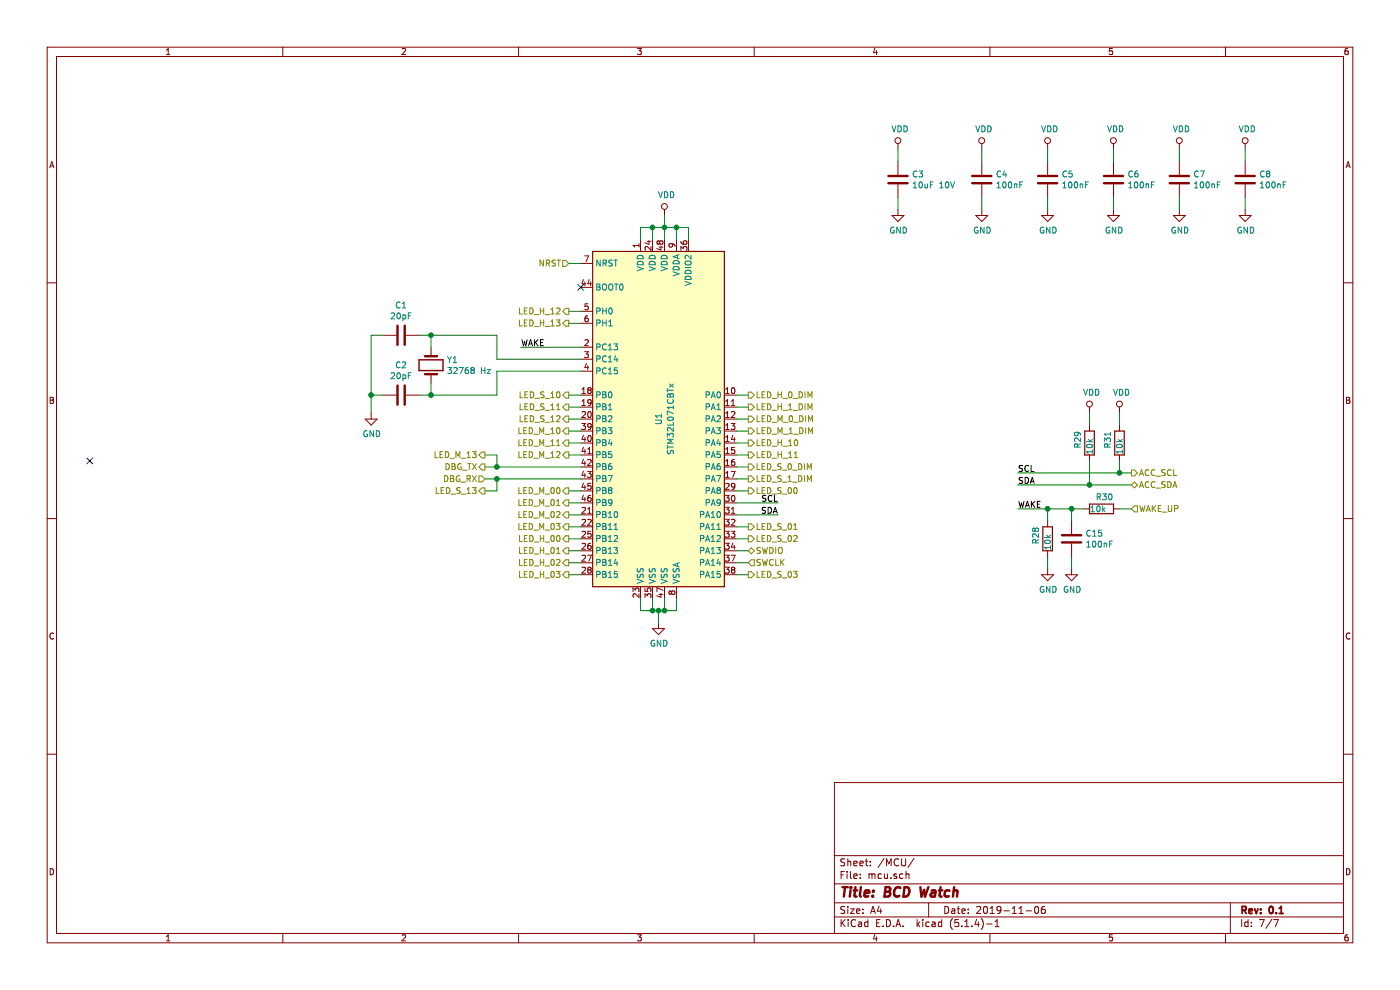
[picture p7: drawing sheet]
EESchema Schematic File Version 4
LIBS:PCB_CR2032-cache
EELAYER 30 0
EELAYER END
$Descr A4 11693 8268
encoding utf-8
Sheet 7 7
Title "BCD Watch"
Date "2019-11-06"
Rev "0.1"
Comp ""
Comment1 ""
Comment2 ""
Comment3 ""
Comment4 ""
$EndDescr
Text HLabel 9450 4250 2    50   Input ~ 0
WAKE_UP
Text HLabel 6250 3800 2    50   Output ~ 0
LED_H_11
Text HLabel 6250 3700 2    50   Output ~ 0
LED_H_10
Text HLabel 4750 4800 0    50   Output ~ 0
LED_H_03
Text HLabel 4750 4700 0    50   Output ~ 0
LED_H_02
Text HLabel 4750 4600 0    50   Output ~ 0
LED_H_01
Text HLabel 4750 4500 0    50   Output ~ 0
LED_H_00
Text HLabel 4750 3800 0    50   Output ~ 0
LED_M_12
Text HLabel 4750 3700 0    50   Output ~ 0
LED_M_11
Text HLabel 4750 3600 0    50   Output ~ 0
LED_M_10
Text HLabel 4750 4400 0    50   Output ~ 0
LED_M_03
Text HLabel 4750 4300 0    50   Output ~ 0
LED_M_02
Text HLabel 4750 4200 0    50   Output ~ 0
LED_M_01
Text HLabel 4750 4100 0    50   Output ~ 0
LED_M_00
Text HLabel 4750 3500 0    50   Output ~ 0
LED_S_12
Text HLabel 4750 3400 0    50   Output ~ 0
LED_S_11
Text HLabel 4750 3300 0    50   Output ~ 0
LED_S_10
Text HLabel 6250 4800 2    50   Output ~ 0
LED_S_03
Text HLabel 6250 4500 2    50   Output ~ 0
LED_S_02
Text HLabel 6250 4400 2    50   Output ~ 0
LED_S_01
Text HLabel 6250 4100 2    50   Output ~ 0
LED_S_00
$Comp
L MCU_ST_STM32L0:STM32L071CBTx U1
U 1 1
P 5550 3500
F 0 "U1" V 5500 3500 50  0000 C CNN
F 1 "STM32L071CBTx" V 5600 3500 50  0000 C CNN
F 2 "Package_QFP:LQFP-48_7x7mm_P0.5mm" H 4950 2100 50  0001 R CNN
F 3 "http://www.st.com/st-web-ui/static/active/en/resource/technical/document/datasheet/DM00141136.pdf" H 5550 3500 50  0001 C CNN
F 4 "ST" H 5550 3500 50  0001 C CNN "Make"
F 5 "511-STM32L071CBT6TR" H 5550 3500 50  0001 C CNN "Mouser"
F 6 "STM32L071CBT6" H 5550 3500 50  0001 C CNN "Part"
	1    5550 3500
	1    0    0    -1  
$EndComp
Text HLabel 6250 4700 2    50   Input ~ 0
SWCLK
Text HLabel 6250 4600 2    50   BiDi ~ 0
SWDIO
Text HLabel 4750 2200 0    50   Input ~ 0
NRST
$Comp
L power:GND #PWR04
U 1 1
P 5500 5200
F 0 "#PWR04" H 5500 4950 50  0001 C CNN
F 1 "GND" H 5505 5027 50  0000 C CNN
F 2 "" H 5500 5200 50  0001 C CNN
F 3 "" H 5500 5200 50  0001 C CNN
	1    5500 5200
	1    0    0    -1  
$EndComp
$Comp
L power:VDD #PWR05
U 1 1
P 5550 1800
F 0 "#PWR05" H 5550 1650 50  0001 C CNN
F 1 "VDD" H 5567 1973 50  0000 C CNN
F 2 "" H 5550 1800 50  0001 C CNN
F 3 "" H 5550 1800 50  0001 C CNN
	1    5550 1800
	1    0    0    -1  
$EndComp
Wire Wire Line
	4850 2200 4750 2200
Wire Wire Line
	5550 2000 5550 1900
Wire Wire Line
	5750 2000 5750 1900
Wire Wire Line
	5750 1900 5650 1900
Connection ~ 5550 1900
Wire Wire Line
	5550 1900 5550 1800
Wire Wire Line
	5650 2000 5650 1900
Connection ~ 5650 1900
Wire Wire Line
	5650 1900 5550 1900
Wire Wire Line
	5350 2000 5350 1900
Wire Wire Line
	5350 1900 5450 1900
Wire Wire Line
	5450 2000 5450 1900
Connection ~ 5450 1900
Wire Wire Line
	5450 1900 5550 1900
Wire Wire Line
	5350 5000 5350 5100
Wire Wire Line
	5350 5100 5450 5100
Wire Wire Line
	5650 5100 5650 5000
Wire Wire Line
	5550 5000 5550 5100
Connection ~ 5550 5100
Wire Wire Line
	5550 5100 5650 5100
Wire Wire Line
	5450 5000 5450 5100
Connection ~ 5450 5100
Wire Wire Line
	5450 5100 5500 5100
Wire Wire Line
	5500 5200 5500 5100
Connection ~ 5500 5100
Wire Wire Line
	5500 5100 5550 5100
Wire Wire Line
	4850 3300 4750 3300
Wire Wire Line
	4850 3400 4750 3400
Wire Wire Line
	4850 3500 4750 3500
Wire Wire Line
	4850 3600 4750 3600
Wire Wire Line
	4850 3700 4750 3700
Wire Wire Line
	4850 3800 4750 3800
Wire Wire Line
	4850 4100 4750 4100
Wire Wire Line
	4850 4200 4750 4200
Wire Wire Line
	4850 4300 4750 4300
Wire Wire Line
	4850 4400 4750 4400
Wire Wire Line
	4850 4500 4750 4500
Wire Wire Line
	6250 4700 6150 4700
Wire Wire Line
	6250 4600 6150 4600
Wire Wire Line
	6250 3900 6150 3900
Wire Wire Line
	6250 3600 6150 3600
Wire Wire Line
	6250 3500 6150 3500
Wire Wire Line
	6250 3400 6150 3400
Wire Wire Line
	6250 3300 6150 3300
$Comp
L Device:C C4
U 1 1
P 8200 1500
F 0 "C4" H 8315 1546 50  0000 L CNN
F 1 "100nF" H 8315 1455 50  0000 L CNN
F 2 "Capacitor_SMD:C_0805_2012Metric_Pad1.15x1.40mm_HandSolder" H 8238 1350 50  0001 C CNN
F 3 "~" H 8200 1500 50  0001 C CNN
F 4 "Yageo" H 8200 1500 50  0001 C CNN "Make"
F 5 "603-CC805KRX7R9BB104" H 8200 1500 50  0001 C CNN "Mouser"
F 6 "CC0805KRX7R9BB104" H 8200 1500 50  0001 C CNN "Part"
	1    8200 1500
	1    0    0    -1  
$EndComp
$Comp
L Device:C C3
U 1 1
P 7500 1500
F 0 "C3" H 7615 1546 50  0000 L CNN
F 1 "10uF 10V" H 7615 1455 50  0000 L CNN
F 2 "Capacitor_SMD:C_0805_2012Metric_Pad1.15x1.40mm_HandSolder" H 7538 1350 50  0001 C CNN
F 3 "~" H 7500 1500 50  0001 C CNN
F 4 "Yageo" H 7500 1500 50  0001 C CNN "Make"
F 5 "CC0805KKX7R6BB106" H 7500 1500 50  0001 C CNN "Part"
F 6 "603-CC805KKX7R6BB106" H 7500 1500 50  0001 C CNN "Mouser"
	1    7500 1500
	1    0    0    -1  
$EndComp
$Comp
L power:GND #PWR09
U 1 1
P 8200 1750
F 0 "#PWR09" H 8200 1500 50  0001 C CNN
F 1 "GND" H 8205 1577 50  0000 C CNN
F 2 "" H 8200 1750 50  0001 C CNN
F 3 "" H 8200 1750 50  0001 C CNN
	1    8200 1750
	1    0    0    -1  
$EndComp
$Comp
L power:VDD #PWR08
U 1 1
P 8200 1250
F 0 "#PWR08" H 8200 1100 50  0001 C CNN
F 1 "VDD" H 8217 1423 50  0000 C CNN
F 2 "" H 8200 1250 50  0001 C CNN
F 3 "" H 8200 1250 50  0001 C CNN
	1    8200 1250
	1    0    0    -1  
$EndComp
$Comp
L power:GND #PWR07
U 1 1
P 7500 1750
F 0 "#PWR07" H 7500 1500 50  0001 C CNN
F 1 "GND" H 7505 1577 50  0000 C CNN
F 2 "" H 7500 1750 50  0001 C CNN
F 3 "" H 7500 1750 50  0001 C CNN
	1    7500 1750
	1    0    0    -1  
$EndComp
$Comp
L power:VDD #PWR06
U 1 1
P 7500 1250
F 0 "#PWR06" H 7500 1100 50  0001 C CNN
F 1 "VDD" H 7517 1423 50  0000 C CNN
F 2 "" H 7500 1250 50  0001 C CNN
F 3 "" H 7500 1250 50  0001 C CNN
	1    7500 1250
	1    0    0    -1  
$EndComp
Wire Wire Line
	7500 1250 7500 1350
Wire Wire Line
	7500 1650 7500 1750
Wire Wire Line
	8200 1750 8200 1650
Wire Wire Line
	8200 1350 8200 1250
$Comp
L Device:C C5
U 1 1
P 8750 1500
F 0 "C5" H 8865 1546 50  0000 L CNN
F 1 "100nF" H 8865 1455 50  0000 L CNN
F 2 "Capacitor_SMD:C_0805_2012Metric_Pad1.15x1.40mm_HandSolder" H 8788 1350 50  0001 C CNN
F 3 "~" H 8750 1500 50  0001 C CNN
F 4 "Yageo" H 8750 1500 50  0001 C CNN "Make"
F 5 "603-CC805KRX7R9BB104" H 8750 1500 50  0001 C CNN "Mouser"
F 6 "CC0805KRX7R9BB104" H 8750 1500 50  0001 C CNN "Part"
	1    8750 1500
	1    0    0    -1  
$EndComp
$Comp
L power:GND #PWR011
U 1 1
P 8750 1750
F 0 "#PWR011" H 8750 1500 50  0001 C CNN
F 1 "GND" H 8755 1577 50  0000 C CNN
F 2 "" H 8750 1750 50  0001 C CNN
F 3 "" H 8750 1750 50  0001 C CNN
	1    8750 1750
	1    0    0    -1  
$EndComp
$Comp
L power:VDD #PWR010
U 1 1
P 8750 1250
F 0 "#PWR010" H 8750 1100 50  0001 C CNN
F 1 "VDD" H 8767 1423 50  0000 C CNN
F 2 "" H 8750 1250 50  0001 C CNN
F 3 "" H 8750 1250 50  0001 C CNN
	1    8750 1250
	1    0    0    -1  
$EndComp
Wire Wire Line
	8750 1750 8750 1650
Wire Wire Line
	8750 1350 8750 1250
$Comp
L Device:C C6
U 1 1
P 9300 1500
F 0 "C6" H 9415 1546 50  0000 L CNN
F 1 "100nF" H 9415 1455 50  0000 L CNN
F 2 "Capacitor_SMD:C_0805_2012Metric_Pad1.15x1.40mm_HandSolder" H 9338 1350 50  0001 C CNN
F 3 "~" H 9300 1500 50  0001 C CNN
F 4 "Yageo" H 9300 1500 50  0001 C CNN "Make"
F 5 "603-CC805KRX7R9BB104" H 9300 1500 50  0001 C CNN "Mouser"
F 6 "CC0805KRX7R9BB104" H 9300 1500 50  0001 C CNN "Part"
	1    9300 1500
	1    0    0    -1  
$EndComp
$Comp
L power:GND #PWR013
U 1 1
P 9300 1750
F 0 "#PWR013" H 9300 1500 50  0001 C CNN
F 1 "GND" H 9305 1577 50  0000 C CNN
F 2 "" H 9300 1750 50  0001 C CNN
F 3 "" H 9300 1750 50  0001 C CNN
	1    9300 1750
	1    0    0    -1  
$EndComp
$Comp
L power:VDD #PWR012
U 1 1
P 9300 1250
F 0 "#PWR012" H 9300 1100 50  0001 C CNN
F 1 "VDD" H 9317 1423 50  0000 C CNN
F 2 "" H 9300 1250 50  0001 C CNN
F 3 "" H 9300 1250 50  0001 C CNN
	1    9300 1250
	1    0    0    -1  
$EndComp
Wire Wire Line
	9300 1750 9300 1650
Wire Wire Line
	9300 1350 9300 1250
$Comp
L Device:C C7
U 1 1
P 9850 1500
F 0 "C7" H 9965 1546 50  0000 L CNN
F 1 "100nF" H 9965 1455 50  0000 L CNN
F 2 "Capacitor_SMD:C_0805_2012Metric_Pad1.15x1.40mm_HandSolder" H 9888 1350 50  0001 C CNN
F 3 "~" H 9850 1500 50  0001 C CNN
F 4 "Yageo" H 9850 1500 50  0001 C CNN "Make"
F 5 "603-CC805KRX7R9BB104" H 9850 1500 50  0001 C CNN "Mouser"
F 6 "CC0805KRX7R9BB104" H 9850 1500 50  0001 C CNN "Part"
	1    9850 1500
	1    0    0    -1  
$EndComp
$Comp
L power:GND #PWR015
U 1 1
P 9850 1750
F 0 "#PWR015" H 9850 1500 50  0001 C CNN
F 1 "GND" H 9855 1577 50  0000 C CNN
F 2 "" H 9850 1750 50  0001 C CNN
F 3 "" H 9850 1750 50  0001 C CNN
	1    9850 1750
	1    0    0    -1  
$EndComp
$Comp
L power:VDD #PWR014
U 1 1
P 9850 1250
F 0 "#PWR014" H 9850 1100 50  0001 C CNN
F 1 "VDD" H 9867 1423 50  0000 C CNN
F 2 "" H 9850 1250 50  0001 C CNN
F 3 "" H 9850 1250 50  0001 C CNN
	1    9850 1250
	1    0    0    -1  
$EndComp
Wire Wire Line
	9850 1750 9850 1650
Wire Wire Line
	9850 1350 9850 1250
$Comp
L Device:C C8
U 1 1
P 10400 1500
F 0 "C8" H 10515 1546 50  0000 L CNN
F 1 "100nF" H 10515 1455 50  0000 L CNN
F 2 "Capacitor_SMD:C_0805_2012Metric_Pad1.15x1.40mm_HandSolder" H 10438 1350 50  0001 C CNN
F 3 "~" H 10400 1500 50  0001 C CNN
F 4 "Yageo" H 10400 1500 50  0001 C CNN "Make"
F 5 "603-CC805KRX7R9BB104" H 10400 1500 50  0001 C CNN "Mouser"
F 6 "CC0805KRX7R9BB104" H 10400 1500 50  0001 C CNN "Part"
	1    10400 1500
	1    0    0    -1  
$EndComp
$Comp
L power:GND #PWR017
U 1 1
P 10400 1750
F 0 "#PWR017" H 10400 1500 50  0001 C CNN
F 1 "GND" H 10405 1577 50  0000 C CNN
F 2 "" H 10400 1750 50  0001 C CNN
F 3 "" H 10400 1750 50  0001 C CNN
	1    10400 1750
	1    0    0    -1  
$EndComp
$Comp
L power:VDD #PWR016
U 1 1
P 10400 1250
F 0 "#PWR016" H 10400 1100 50  0001 C CNN
F 1 "VDD" H 10417 1423 50  0000 C CNN
F 2 "" H 10400 1250 50  0001 C CNN
F 3 "" H 10400 1250 50  0001 C CNN
	1    10400 1250
	1    0    0    -1  
$EndComp
Wire Wire Line
	10400 1750 10400 1650
Wire Wire Line
	10400 1350 10400 1250
NoConn ~ 4850 2400
Text HLabel 6250 3400 2    50   Output ~ 0
LED_H_1_DIM
Text HLabel 6250 3300 2    50   Output ~ 0
LED_H_0_DIM
Text HLabel 6250 3600 2    50   Output ~ 0
LED_M_1_DIM
Text HLabel 6250 3500 2    50   Output ~ 0
LED_M_0_DIM
Text HLabel 6250 4000 2    50   Output ~ 0
LED_S_1_DIM
Text HLabel 6250 3900 2    50   Output ~ 0
LED_S_0_DIM
Wire Wire Line
	4750 4600 4850 4600
Wire Wire Line
	4750 4700 4850 4700
Wire Wire Line
	4750 4800 4850 4800
Wire Wire Line
	6250 4800 6150 4800
Wire Wire Line
	6250 4500 6150 4500
Wire Wire Line
	6250 4400 6150 4400
Wire Wire Line
	6250 4100 6150 4100
Wire Wire Line
	6250 4000 6150 4000
NoConn ~ 750  3850
Text HLabel 4750 2600 0    50   Output ~ 0
LED_H_12
Text HLabel 4750 2700 0    50   Output ~ 0
LED_H_13
Text HLabel 4050 3800 0    50   Output ~ 0
LED_M_13
Text HLabel 4050 4100 0    50   Output ~ 0
LED_S_13
Text HLabel 9450 4050 2    50   BiDi ~ 0
ACC_SDA
Text HLabel 9450 3950 2    50   Output ~ 0
ACC_SCL
Wire Wire Line
	4850 2600 4750 2600
Wire Wire Line
	4850 2700 4750 2700
Wire Wire Line
	6150 3700 6250 3700
Wire Wire Line
	6150 3800 6250 3800
Wire Wire Line
	4850 3100 4150 3100
Wire Wire Line
	4850 3000 4150 3000
Wire Wire Line
	4150 3100 4150 3300
Wire Wire Line
	4150 3000 4150 2800
Wire Wire Line
	3100 3300 3100 3450
Connection ~ 3100 3300
Wire Wire Line
	3200 3300 3100 3300
Wire Wire Line
	3100 2800 3100 3300
Wire Wire Line
	3200 2800 3100 2800
Wire Wire Line
	3600 2800 3500 2800
Connection ~ 3600 2800
Wire Wire Line
	3600 2900 3600 2800
Wire Wire Line
	3600 3300 3500 3300
Connection ~ 3600 3300
Wire Wire Line
	3600 3200 3600 3300
Wire Wire Line
	4150 3300 3600 3300
Wire Wire Line
	4150 2800 3600 2800
$Comp
L power:GND #PWR03
U 1 1
P 3100 3450
F 0 "#PWR03" H 3100 3200 50  0001 C CNN
F 1 "GND" H 3105 3277 50  0000 C CNN
F 2 "" H 3100 3450 50  0001 C CNN
F 3 "" H 3100 3450 50  0001 C CNN
	1    3100 3450
	1    0    0    -1  
$EndComp
$Comp
L Device:C C2
U 1 1
P 3350 3300
F 0 "C2" V 3098 3300 50  0000 C CNN
F 1 "20pF" V 3189 3300 50  0000 C CNN
F 2 "Capacitor_SMD:C_0805_2012Metric_Pad1.15x1.40mm_HandSolder" H 3388 3150 50  0001 C CNN
F 3 "~" H 3350 3300 50  0001 C CNN
F 4 "Yageo" H 3350 3300 50  0001 C CNN "Make"
F 5 "603-CC805JRNPO9BN200" H 3350 3300 50  0001 C CNN "Mouser"
F 6 "CC0805JRNPO9BN200" H 3350 3300 50  0001 C CNN "Part"
	1    3350 3300
	0    1    1    0   
$EndComp
$Comp
L Device:C C1
U 1 1
P 3350 2800
F 0 "C1" V 3098 2800 50  0000 C CNN
F 1 "20pF" V 3189 2800 50  0000 C CNN
F 2 "Capacitor_SMD:C_0805_2012Metric_Pad1.15x1.40mm_HandSolder" H 3388 2650 50  0001 C CNN
F 3 "~" H 3350 2800 50  0001 C CNN
F 4 "Yageo" H 3350 2800 50  0001 C CNN "Make"
F 5 "603-CC805JRNPO9BN200" H 3350 2800 50  0001 C CNN "Mouser"
F 6 "CC0805JRNPO9BN200" H 3350 2800 50  0001 C CNN "Part"
	1    3350 2800
	0    1    1    0   
$EndComp
$Comp
L Device:Crystal Y1
U 1 1
P 3600 3050
F 0 "Y1" V 3554 3181 50  0000 L CNN
F 1 "32768 Hz" V 3645 3181 50  0000 L CNN
F 2 "BCD-watch:FC-135" H 3600 3050 50  0001 C CNN
F 3 "~" H 3600 3050 50  0001 C CNN
F 4 "Epson Timing" V 3600 3050 50  0001 C CNN "Make"
F 5 "FC-135 32.7680KA-A3" V 3600 3050 50  0001 C CNN "Part"
F 6 "732-FC135-32.76KAA3" V 3600 3050 50  0001 C CNN "Mouser"
	1    3600 3050
	0    1    1    0   
$EndComp
$Comp
L Device:R R28
U 1 1
P 8750 4500
F 0 "R28" V 8650 4450 50  0000 L CNN
F 1 "10k" V 8750 4400 50  0000 L CNN
F 2 "Resistor_SMD:R_0805_2012Metric_Pad1.15x1.40mm_HandSolder" V 8680 4500 50  0001 C CNN
F 3 "~" H 8750 4500 50  0001 C CNN
F 4 "Yageo" H 8750 4500 50  0001 C CNN "Make"
F 5 "603-RC0805FR-0710KL" H 8750 4500 50  0001 C CNN "Mouser"
F 6 "RC0805FR-0710KL" H 8750 4500 50  0001 C CNN "Part"
	1    8750 4500
	1    0    0    -1  
$EndComp
$Comp
L Device:R R31
U 1 1
P 9350 3700
F 0 "R31" V 9250 3650 50  0000 L CNN
F 1 "10k" V 9350 3600 50  0000 L CNN
F 2 "Resistor_SMD:R_0805_2012Metric_Pad1.15x1.40mm_HandSolder" V 9280 3700 50  0001 C CNN
F 3 "~" H 9350 3700 50  0001 C CNN
F 4 "Yageo" H 9350 3700 50  0001 C CNN "Make"
F 5 "603-RC0805FR-0710KL" H 9350 3700 50  0001 C CNN "Mouser"
F 6 "RC0805FR-0710KL" H 9350 3700 50  0001 C CNN "Part"
	1    9350 3700
	1    0    0    -1  
$EndComp
$Comp
L Device:R R29
U 1 1
P 9100 3700
F 0 "R29" V 9000 3650 50  0000 L CNN
F 1 "10k" V 9100 3600 50  0000 L CNN
F 2 "Resistor_SMD:R_0805_2012Metric_Pad1.15x1.40mm_HandSolder" V 9030 3700 50  0001 C CNN
F 3 "~" H 9100 3700 50  0001 C CNN
F 4 "Yageo" H 9100 3700 50  0001 C CNN "Make"
F 5 "603-RC0805FR-0710KL" H 9100 3700 50  0001 C CNN "Mouser"
F 6 "RC0805FR-0710KL" H 9100 3700 50  0001 C CNN "Part"
	1    9100 3700
	1    0    0    -1  
$EndComp
$Comp
L power:VDD #PWR038
U 1 1
P 9350 3450
F 0 "#PWR038" H 9350 3300 50  0001 C CNN
F 1 "VDD" H 9367 3623 50  0000 C CNN
F 2 "" H 9350 3450 50  0001 C CNN
F 3 "" H 9350 3450 50  0001 C CNN
	1    9350 3450
	1    0    0    -1  
$EndComp
$Comp
L power:GND #PWR035
U 1 1
P 8750 4750
F 0 "#PWR035" H 8750 4500 50  0001 C CNN
F 1 "GND" H 8755 4577 50  0000 C CNN
F 2 "" H 8750 4750 50  0001 C CNN
F 3 "" H 8750 4750 50  0001 C CNN
	1    8750 4750
	1    0    0    -1  
$EndComp
$Comp
L power:VDD #PWR037
U 1 1
P 9100 3450
F 0 "#PWR037" H 9100 3300 50  0001 C CNN
F 1 "VDD" H 9117 3623 50  0000 C CNN
F 2 "" H 9100 3450 50  0001 C CNN
F 3 "" H 9100 3450 50  0001 C CNN
	1    9100 3450
	1    0    0    -1  
$EndComp
Wire Wire Line
	9100 3550 9100 3450
Wire Wire Line
	9350 3550 9350 3450
Wire Wire Line
	9450 3950 9350 3950
Wire Wire Line
	9450 4050 9100 4050
Wire Wire Line
	8750 4350 8750 4250
Wire Wire Line
	8750 4750 8750 4650
Wire Wire Line
	9350 3950 9350 3850
Connection ~ 9350 3950
Wire Wire Line
	9100 4050 9100 3850
Connection ~ 9100 4050
Wire Wire Line
	8750 4250 8500 4250
$Comp
L Device:R R30
U 1 1
P 9200 4250
F 0 "R30" V 9100 4200 50  0000 L CNN
F 1 "10k" V 9200 4150 50  0000 L CNN
F 2 "Resistor_SMD:R_0805_2012Metric_Pad1.15x1.40mm_HandSolder" V 9130 4250 50  0001 C CNN
F 3 "~" H 9200 4250 50  0001 C CNN
F 4 "Yageo" H 9200 4250 50  0001 C CNN "Make"
F 5 "603-RC0805FR-0710KL" H 9200 4250 50  0001 C CNN "Mouser"
F 6 "RC0805FR-0710KL" H 9200 4250 50  0001 C CNN "Part"
	1    9200 4250
	0    1    1    0   
$EndComp
$Comp
L Device:C C15
U 1 1
P 8950 4500
F 0 "C15" H 9065 4546 50  0000 L CNN
F 1 "100nF" H 9065 4455 50  0000 L CNN
F 2 "Capacitor_SMD:C_0805_2012Metric_Pad1.15x1.40mm_HandSolder" H 8988 4350 50  0001 C CNN
F 3 "~" H 8950 4500 50  0001 C CNN
F 4 "Yageo" H 8950 4500 50  0001 C CNN "Make"
F 5 "603-CC805KRX7R9BB104" H 8950 4500 50  0001 C CNN "Mouser"
F 6 "CC0805KRX7R9BB104" H 8950 4500 50  0001 C CNN "Part"
	1    8950 4500
	1    0    0    -1  
$EndComp
$Comp
L power:GND #PWR036
U 1 1
P 8950 4750
F 0 "#PWR036" H 8950 4500 50  0001 C CNN
F 1 "GND" H 8955 4577 50  0000 C CNN
F 2 "" H 8950 4750 50  0001 C CNN
F 3 "" H 8950 4750 50  0001 C CNN
	1    8950 4750
	1    0    0    -1  
$EndComp
Wire Wire Line
	9450 4250 9350 4250
Wire Wire Line
	9050 4250 8950 4250
Connection ~ 8750 4250
Wire Wire Line
	8950 4350 8950 4250
Connection ~ 8950 4250
Wire Wire Line
	8950 4250 8750 4250
Wire Wire Line
	8950 4750 8950 4650
Wire Wire Line
	8500 4050 9100 4050
Wire Wire Line
	8500 3950 9350 3950
Text Label 8500 3950 0    50   ~ 0
SCL
Text Label 8500 4050 0    50   ~ 0
SDA
Text Label 8500 4250 0    50   ~ 0
WAKE
Wire Wire Line
	6150 4200 6500 4200
Wire Wire Line
	6150 4300 6500 4300
Text Label 6500 4200 2    50   ~ 0
SCL
Text Label 6500 4300 2    50   ~ 0
SDA
Text Label 4350 2900 0    50   ~ 0
WAKE
Wire Wire Line
	4350 2900 4850 2900
Text HLabel 4050 3900 0    50   Output ~ 0
DBG_TX
Text HLabel 4050 4000 0    50   Input ~ 0
DBG_RX
Wire Wire Line
	4050 3900 4150 3900
Wire Wire Line
	4050 4000 4150 4000
Wire Wire Line
	4050 3800 4150 3800
Wire Wire Line
	4150 3800 4150 3900
Connection ~ 4150 3900
Wire Wire Line
	4150 3900 4850 3900
Wire Wire Line
	4050 4100 4150 4100
Wire Wire Line
	4150 4100 4150 4000
Connection ~ 4150 4000
Wire Wire Line
	4150 4000 4850 4000
$EndSCHEMATC
